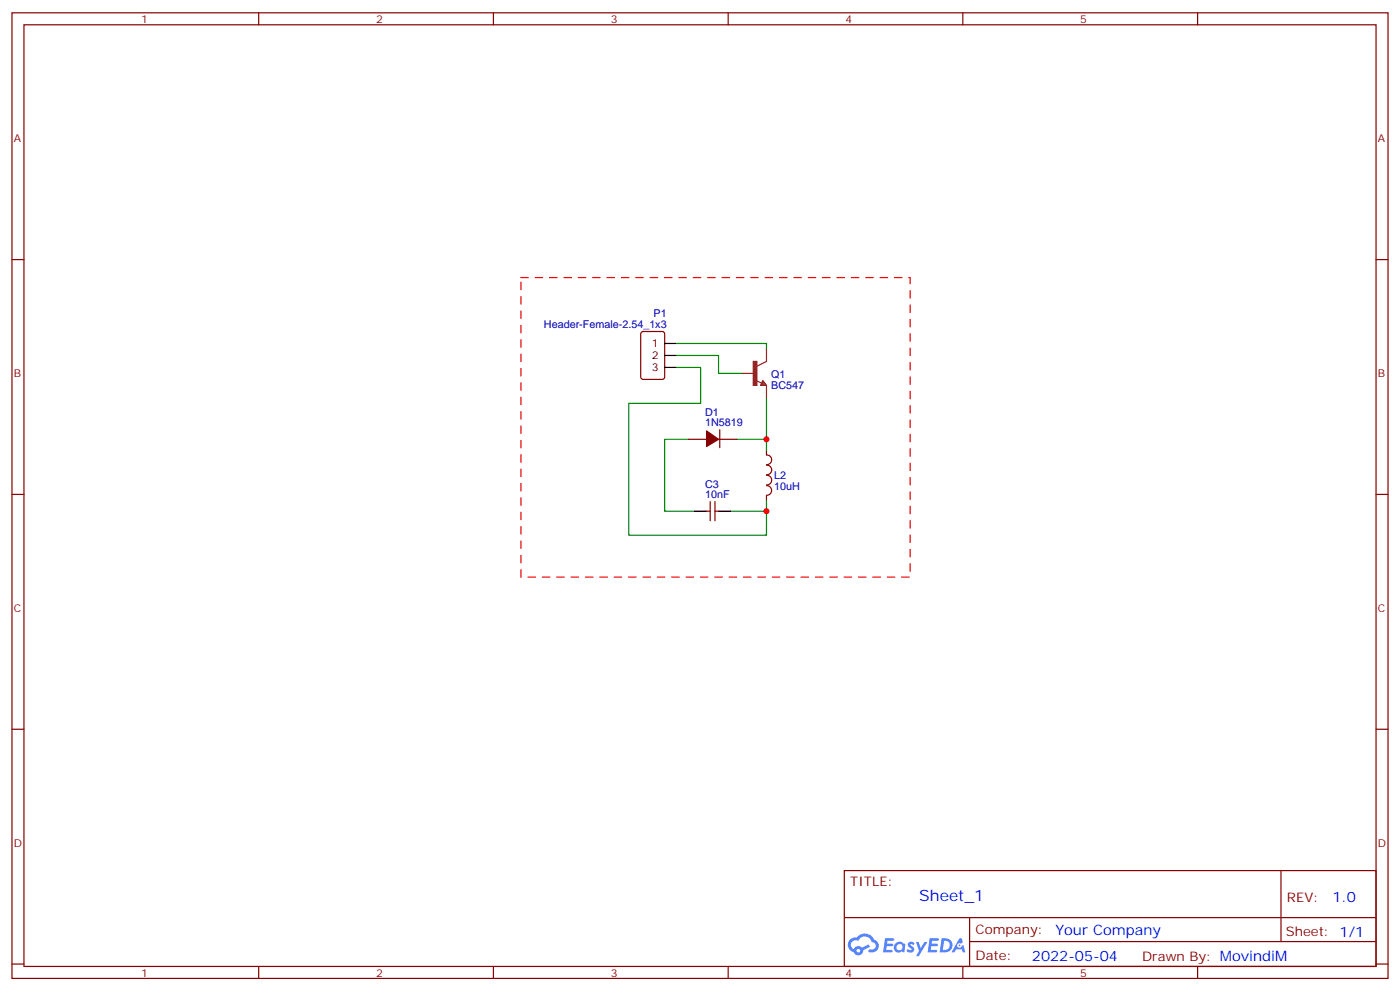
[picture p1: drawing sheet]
<svg xmlns="http://www.w3.org/2000/svg" width="412mm" height="292mm" viewBox="0 0 412 292" stroke-linecap="round" stroke-linejoin="round" font-family="sans-serif">
<g fill="none" stroke="#870000" stroke-width=".35">
<path d="M3.5 3.8h405.4v284.3h-405.4zM7.1 7.3h398.2v277.3h-398.2zM76.2 3.8v3.5M145.3 3.8v3.5M214.5 3.8v3.5M283.6 3.8v3.5M352.8 3.8v3.5M3.5 76.4h3.6M405.3 76.4h3.6M3.5 145.6h3.6M405.3 145.6h3.6M3.5 214.7h3.6"/>
<path d="M405.3 214.7h3.6M248.7 256.4h156.6v28.2h-156.6zM377.3 256.4v20.9M248.7 270.2h156.5M285.6 277.3h119.6M285.6 270.2v14.1M3.5 283.9h3.6M76.2 284.6v3.5M145.3 284.6v3.5M214.5 284.6v3.5M283.6 284.6v3.5M352.8 284.6v3.5"/>
<path d="M405.3 283.9h3.6"/>
</g>
<g fill="#5487ff">
<path d="M267.7 277.5a1.22 1.22 0 0 1 1.7 .3l-.4 .6a.47 .47 0 0 0-.3-.4 .47 .47 0 0 0-.5 .2l.1 .2a1.14 1.14 0 0 1 .8 1.7 1.14 1.14 0 0 1-1.9 0l-.2-.2 .5-.5 .7 .4a.29 .29 0 0 0 .3-.2 .29 .29 0 0 0-.2-.4 1.04 1.04 0 0 1-.6-1.7z"/>
<path d="M260.7 276.3h2.4l.3 .2-.2 .5h-1.8l-.1 .9h1.5l.3 .4-.3 .3h-1.6l-.2 1.1 1.7 .1 .2 .3-.2 .3h-2.6z"/>
<path d="M273.8 276.3h2.4l.3 .2-.1 .5h-1.8l-.2 .9h1.6l.3 .4-.4 .3h-1.6l-.1 1.1 1.7 .1 .2 .3-.2 .3h-2.6z"/>
<path d="M282.6 276.3h.7l.3 1.2-.6 .4a.69 .69 0 0 0-1 .2 .69 .69 0 0 0 .4 1 .69 .69 0 0 0 .9-.6l.5-.3 .6 2.2h-.8l-.2-.8h-1.8l-.5 .8h-.8z"/>
<path d="M269.8 277.4h.8l.6 1.8 1.1-1.8h.9l-2.6 4.2h-.8l.9-1.6z"/>
<path d="M277.4 276.3l-.6 4.1h1.3a2.11 2.11 0 0 0 2.5-2.1 2.11 2.11 0 0 0-2.5-2zM278.1 277a1.39 1.39 0 0 1 1.7 1.4 1.39 1.39 0 0 1-1.8 1.3h-.3z"/>
<path d="M263.7 277.9a1.54 1.54 0 0 0-.1 2.2 1.54 1.54 0 0 0 2.2 .1l.6 .2 .3-2.3-.2-.2h-.4a1.49 1.49 0 0 0-2.4 0zM264 278.9a.94 .94 0 0 1 1.8 0 .94 .94 0 0 1-1.8 0z"/>
<path d="M250.4 276.7a2.18 2.18 0 0 0 1.1 3.7 1.44 1.44 0 0 0 1.6 .9 1.44 1.44 0 0 0 1.2-1.5l2-1-.5-.7-1.9 .9a1.47 1.47 0 0 0-2.4 .5 1.39 1.39 0 0 1-.7-2 1.39 1.39 0 0 1 2-.4 2.12 2.12 0 0 1 2.2-1.3 2.12 2.12 0 0 1 1.9 1.7 1.14 1.14 0 0 1 1.1 1.4 1.14 1.14 0 0 1-1.7 .7 .43 .43 0 0 0-.5 .4 .43 .43 0 0 0 .4 .5 1.98 1.98 0 0 0 2.5-1.3 1.98 1.98 0 0 0-1.2-2.5 3.1 3.1 0 0 0-5.3-.7l-.9 .1zM252.3 280a.55 .55 0 0 1 1.1 0 .55 .55 0 0 1-1.1 0z"/>
<circle cx="282.6" cy="278.4" r=".26"/>
</g>
<path d="M199.3 101.1h26.5v1.8M199.3 104.7h12.4v5.3h7M199.3 108.2h7.1v10.6h-21.2v38.8h40.6v-7.1M225.8 117v15.9M202.8 129.4h-7v21.1h8.8M217 129.4h8.8M225.8 147v3.5h-10.6" fill="none" stroke="#008700" stroke-width=".35"/>
<g fill="none" stroke="#870000" stroke-width=".35">
<path d="M189 97.8l.4-.2h5.7l.6 .4 .1 13-.5 .7h-5.9l-.6-.4-.1-13zM202.8 129.4h5.3M211.7 129.4h5.3M212 126.5v5.3M225.8 132.9v1.1a1.41 1.41 0 0 1 1.5 1.4 1.41 1.41 0 0 1-1.5 1.4M225.8 137a1.41 1.41 0 0 1 1.5 1.4 1.41 1.41 0 0 1-1.5 1.4M225.8 140a1.41 1.41 0 0 1 1.5 1.4 1.41 1.41 0 0 1-1.5 1.4M208.1 150.5h1.1M209.2 147.7v5.7M210.6 147.7v5.7M210.6 150.5h1.1M225.8 145.9v1.1"/>
<path d="M225.8 143a1.41 1.41 0 0 1 1.5 1.4 1.41 1.41 0 0 1-1.5 1.4"/>
</g>
<path d="M195.8 101.1h3.5M195.8 104.7h3.5M195.8 108.2h3.5M204.6 150.5h3.5M211.7 150.5h3.5" fill="none" stroke="#000" stroke-width=".35"/>
<path d="M153.5 81.7h114.6v88.2h-114.6z" fill="none" stroke="#f00" stroke-width=".35" stroke-dasharray="2.1 2.1"/>
<path d="M208.1 126.9l3.6 2.5-3.6 2.1z" fill="#870000" stroke="#870000" stroke-width=".35"/>
<path d="M218.7 110h3.5M222.6 112.1l1.8 .7M224.7 112.1l1.1 1.4h-1.8zM224.7 112.4l.7 .7h-1zM224.7 112.8v.3M225.8 102.9v3.5l-2.8 1.4M225.8 113.5v3.5" fill="none" stroke="#8c2424" stroke-width=".35"/>
<path d="M221.9 106.4h1.1v7.1h-1.1z" fill="#8c2424" stroke="#8c2424" stroke-width=".35"/>
<g fill="#c00">
<circle cx="225.8" cy="129.4" r=".88"/>
<circle cx="225.8" cy="150.5" r=".88"/>
</g>
<text font-size="4.6" fill="#00f" x="270.8" y="265.4">Sheet_1</text>
<g font-size="4.2" fill="#00f">
<text x="392.5" y="265.6">1.0</text>
<text x="310.9" y="275.2">Your Company</text>
<text x="304" y="283">2022-05-04</text>
</g>
<g font-size="3.9" fill="#800">
<text x="250.5" y="260.9">TITLE:</text>
<text x="379.1" y="265.6">REV:</text>
<text x="287.4" y="275.1">Company:</text>
<text x="378.7" y="275.8">Sheet: 1/1</text>
<text x="287.4" y="282.8">Date:</text>
<text x="336.4" y="282.9">Drawn By: MovindiM</text>
</g>
<g font-size="3.2" fill="#800">
<text x="41.6" y="6.8">1</text>
<text x="110.8" y="6.8">2</text>
<text x="179.9" y="6.8">3</text>
<text x="249.1" y="6.8">4</text>
<text x="318.2" y="6.8">5</text>
<text x="4.1" y="41.9">A</text>
<text x="405.9" y="41.9">A</text>
<text x="4.1" y="111">B</text>
<text x="405.9" y="111">B</text>
<text x="4.1" y="180.2">C</text>
<text x="405.9" y="180.2">C</text>
<text x="4.1" y="249.3">D</text>
<text x="405.9" y="249.3">D</text>
<text x="41.6" y="287.6">1</text>
<text x="110.8" y="287.6">2</text>
<text x="179.9" y="287.6">3</text>
<text x="249.1" y="287.6">4</text>
<text x="318.2" y="287.6">5</text>
</g>
<g font-size="3.2" fill="#000080">
<text x="192.5" y="93.5">P1</text>
<text x="160.2" y="96.6">Header-Female-2.54_1x3</text>
<text x="227.2" y="111.3">Q1</text>
<text x="227.2" y="114.6">BC547</text>
<text x="207.7" y="125.5">1N5819</text>
<text x="207.7" y="122.4">D1</text>
<text x="207.7" y="143.6">C3</text>
<text x="228" y="141.1">L2</text>
<text x="207.7" y="146.6">10nF</text>
<text x="228" y="144.3">10uH</text>
</g>
<g font-size="3.2">
<text x="192" y="102.2">1</text>
<text x="192" y="105.7">2</text>
<text x="192" y="109.3">3</text>
</g>
</svg>
